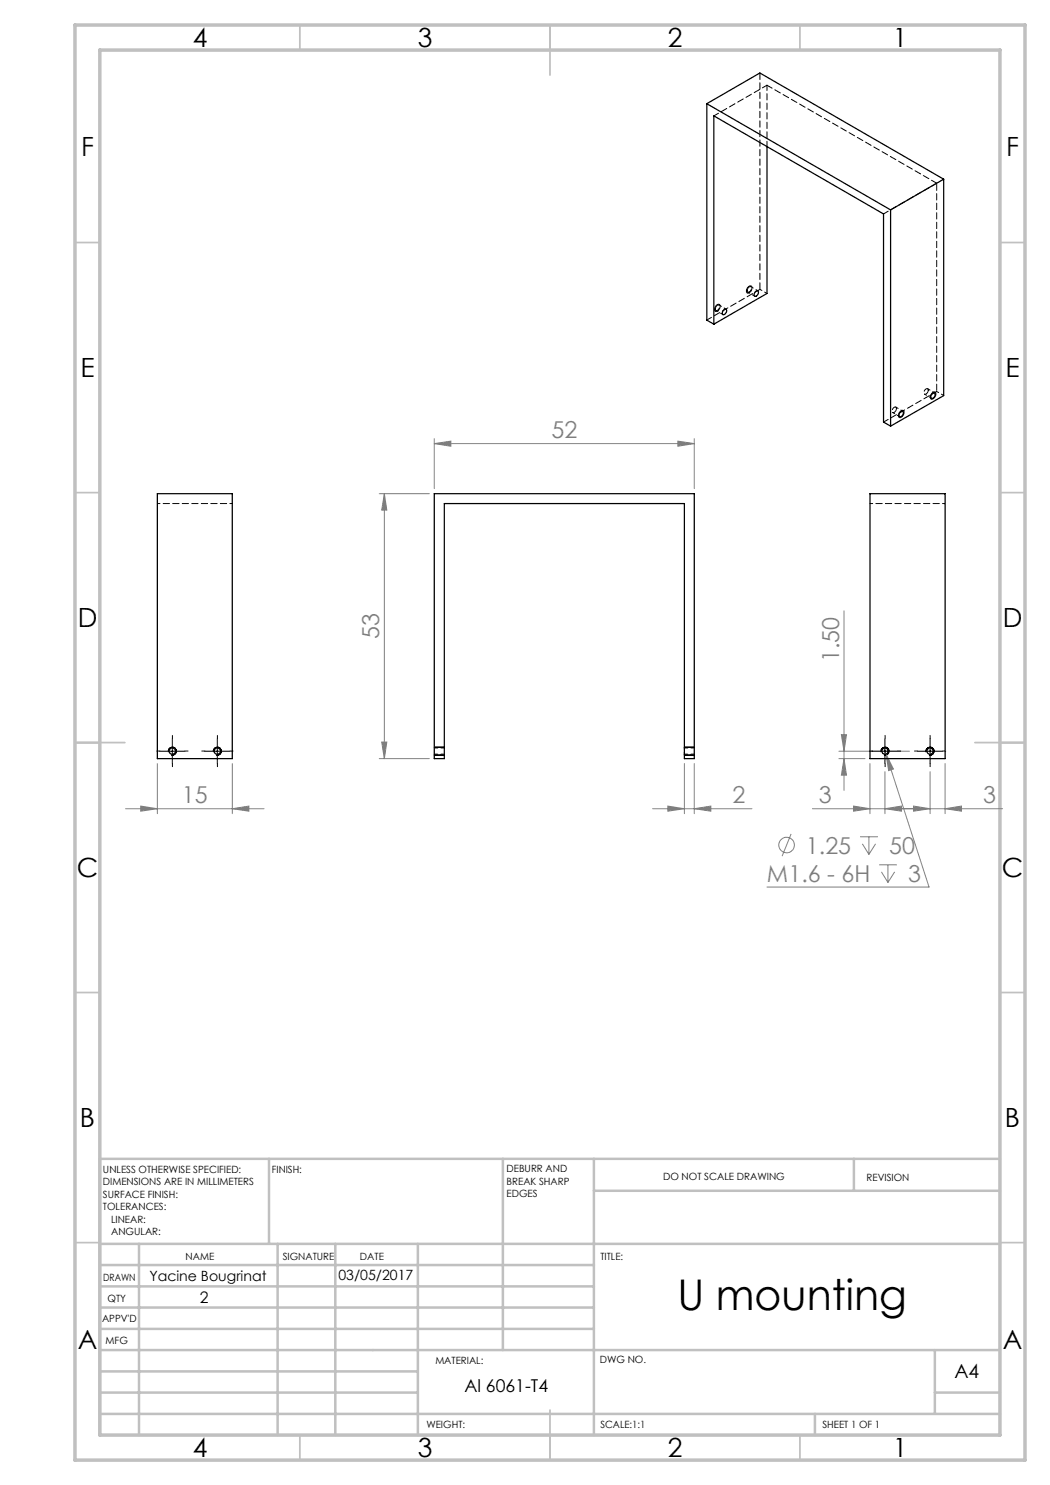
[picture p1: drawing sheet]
<svg xmlns="http://www.w3.org/2000/svg" width="210mm" height="297mm" viewBox="0 0 210 297" stroke-linecap="round" stroke-linejoin="round" font-family="sans-serif">
<g fill="none" stroke="#808080" stroke-width=".2">
<path d="M75.8 98.7h10.1M76.9 98.7l.5 3.3h-1.1zM76.9 98.7v53M86.9 88.7l3.3-.5v1zM86.9 87.7v10M86.9 88.7h52M135.6 88.2l3.3 .5-3.3 .5zM138.9 87.7v10M168.8 122.2v35.9M31.5 152.7v10M46.5 152.7v10M75.8 151.7h10.1"/>
<path d="M76.3 148.4h1.1l-.5 3.3zM136.9 152.7v10M138.9 152.7v10M167.8 151.7h5.2M167.8 150.2h14.1M168.3 146.9h1l-.5 3.3zM168.8 151.7l.5 3.3h-1zM174 152.7v10M176.8 149.6l.4 1.2M177 154.3v8.4M177.2 150.8l1.5 3-1 .3zM177.2 150.8l8.6 26.6h-32.4"/>
<path d="M186 154.3v8.4M189 152.7v10M25.1 161.7h27.7M28.2 161.2l3.3 .5-3.3 .5zM46.5 161.7l3.3-.5v1zM130.5 161.7h19.9M133.6 161.2l3.3 .5-3.3 .5zM138.9 161.7l3.3-.5v1zM158.2 166.8l-1.8 4.4M162.5 161.7h38M170.7 161.2l3.3 .5-3.3 .5zM172 167.4h3.6"/>
<path d="M172.5 168.8l1.3 2.1M173.8 167.4v3.5M175.1 168.8l-1.3 2.1M175.8 173h3.6M176.3 174.4l1.3 2.1M177 161.7l3.3-.5v1zM177.6 173v3.5M178.9 174.4l-1.3 2.1M182.7 161.2l3.3 .5-3.3 .5zM189 161.7l3.3-.5v1z"/>
<circle cx="157.3" cy="169" r="1.55"/>
</g>
<g fill="none" stroke="#000" stroke-width=".2">
<path d="M149.6 57.4a.45 .45 0 0 1 .7-.2 .45 .45 0 0 1 0 .8l-.2 .3a.47 .47 0 0 1-.6 .3 .47 .47 0 0 1-.2-.7zM143.3 61.1l.1-.2a.46 .46 0 0 1 .6 .2 .46 .46 0 0 1-.1 .6l-.2 .3a.46 .46 0 0 1-.7 .2 .46 .46 0 0 1 0-.7zM186.4 78.7a.46 .46 0 0 1 .7-.2 .46 .46 0 0 1 0 .7l-.2 .3a.46 .46 0 0 1-.7 .3 .46 .46 0 0 1-.1-.7zM180.1 82.3v-.1a.42 .42 0 0 1 .6 0 .42 .42 0 0 1 .1 .6l-.2 .3a.47 .47 0 0 1-.7 .4 .47 .47 0 0 1-.1-.8zM32 150.2h5M33.7 150.4a.8 .8 0 0 1 .7-1 .8 .8 0 0 1 .9 .9 .8 .8 0 0 1-1 .7M34.5 147.7v5M41 150.2h5M42.7 150.4a.8 .8 0 0 1 .7-1 .8 .8 0 0 1 .9 .9 .8 .8 0 0 1-1 .7M43.5 147.7v5M86.9 151h2M86.9 149.4h2"/>
<path d="M136.9 151h2M136.9 149.4h2M174.5 150.2h5M176.2 150.4a.79 .79 0 0 1 .7-1 .79 .79 0 0 1 .9 .9 .79 .79 0 0 1-1 .7M177 147.7v5M183.5 150.2h5M185.2 150.4a.79 .79 0 0 1 .7-1 .79 .79 0 0 1 .9 .9 .79 .79 0 0 1-1 .7M186 147.7v5"/>
</g>
<g fill="none" stroke="#c0c0c0" stroke-width=".35">
<path d="M60 5v5M110 5v10M160 5v5M15 48.5h5M200 48.5h5M15 98.5h5M200 98.5h5M15 148.5h10M195 148.5h10M15 198.5h5M200 198.5h5M15 248.5h5"/>
<path d="M200 248.5h5M60 287v5M110 282v10M160 287v5"/>
</g>
<g fill="none" stroke="#c0c0c0" stroke-width=".5">
<path d="M53.8 231.8v17M100.6 231.8v38.2M118.8 231.8v55.2M118.8 238.2h81.2M170.8 231.8v6.4M200 231.8h-180v55.2M20 248.8h180M20 257.3h98.8M20 253h98.8M27.8 248.8v38.2M55.5 248.8v38.2M67.1 248.8v38.2"/>
<path d="M83.6 248.8v38.2M20 265.8h98.8M20 261.5h98.8M20 278.5h63.6M20 274.3h63.6M20 270h180M187 278.5h13M187 270v12.8M20 282.8h180M163 282.8v4.2"/>
</g>
<path d="M15 5h190v287h-190zM20 10h180v277h-180z" fill="none" stroke="#c0c0c0" stroke-width=".7"/>
<g fill="none" stroke="#000" stroke-width=".2" stroke-dasharray="15.2 1.3 1.3 1.3">
<path d="M32 150.2h-.6M34.5 147.7v-.6M34.5 152.7v.6M37 150.2h.6M41 150.2h-.6M43.5 147.7v-.6M43.5 152.7v.6M46 150.2h.6M174.5 150.2h-.6M177 147.7v-.6M177 152.7v.6M179.5 150.2h.6"/>
<path d="M183.5 150.2h-.6M186 147.7v-.6M186 152.7v.6M188.5 150.2h.6"/>
</g>
<path d="M136.9 149.4v1.6" fill="none" stroke="#000" stroke-width=".2" stroke-dasharray="1.3 .6" stroke-dashoffset=".8"/>
<g fill="#808080">
<path d="M135.6 88.2l3.3 .5-3.3 .5zM86.9 88.7l3.3-.5v1zM177 161.7l3.3-.5v1zM170.7 161.2l3.3 .5-3.3 .5z"/>
<path d="M177.2 150.8l.5 3.3 1-.3zM28.2 161.2l3.3 .5-3.3 .5zM46.5 161.7l3.3-.5v1z"/>
<path d="M133.6 161.2l3.3 .5-3.3 .5zM138.9 161.7l3.3-.5v1z"/>
<path d="M76.9 98.7l.5 3.3h-1.1zM76.3 148.4h1.1l-.5 3.3zM168.3 146.9h1l-.5 3.3zM168.8 151.7l.5 3.3h-1z"/>
<path d="M182.7 161.2l3.3 .5-3.3 .5zM189 161.7l3.3-.5v1z"/>
</g>
<g fill="none" stroke="#000" stroke-width=".25">
<path d="M141.4 20.7l36.7 21.3M141.4 20.7l10.6-6.1 36.7 21.2M141.4 20.7v43.3l1.4 .8M153.4 29.3v29.4l-10.6 6.1M188.7 35.8l-10.6 6.2M188.7 35.8v43.3l-10.6 6.1M151.1 58.3a.34 .34 0 0 1 .4-.1 .34 .34 0 0 1 .2 .5 .47 .47 0 0 1-.3 .5 .47 .47 0 0 1-.6-.2zM178.1 42v43.2M142.8 64.8v-41.6l33.9 19.6v41.6l1.4 .8M144.8 61.9l.2-.1a.42 .42 0 0 1 .4 .4 .42 .42 0 0 1-.3 .4l-.2 .3a.38 .38 0 0 1-.5-.2 .38 .38 0 0 1 .2-.5zM186.5 78.7a.35 .35 0 0 1 .5 0 .35 .35 0 0 1 0 .5l-.1 .2a.41 .41 0 0 1-.6 .2 .41 .41 0 0 1 0-.7zM31.5 98.7h15v53h-15z"/>
<path d="M86.9 98.7h52v53h-2v-51h-48v51h-2zM174 98.7h15v53h-15zM180 82.5a.37 .37 0 0 1 .6-.2 .37 .37 0 0 1 0 .6l-.2 .3a.35 .35 0 0 1-.5 .1 .35 .35 0 0 1-.1-.5z"/>
<circle cx="34.5" cy="150.2" r=".63"/>
<circle cx="43.5" cy="150.2" r=".63"/>
<circle cx="177" cy="150.2" r=".62"/>
<circle cx="186" cy="150.2" r=".62"/>
</g>
<path d="M86.9 150.8h2M88.9 149.6h-2M136.9 150.8h2M138.9 149.6h-2" fill="none" stroke="#000" stroke-width=".2" stroke-dasharray="1.3 .6" stroke-dashoffset=".6"/>
<path d="M149.5 58.4l1.5 .8M151.6 58.2l-1.4-.9M152 57.9l1.4 .8M143.2 62.1l1.4 .8M145.2 61.8l-1.4-.8M184.9 78.8l1.4 .8M186.9 78.6l-1.4-.9M187.3 78.3l1.5 .8M178.5 82.5l1.5 .8M180.6 82.2l-1.4-.8M46.5 100.7h-15M174 100.7h15" fill="none" stroke="#000" stroke-width=".2" stroke-dasharray="1.3 .6" stroke-dashoffset=".8"/>
<path d="M142.8 23.2l10.6-6.2M153.4 29.3v-12.3M176.7 42.8l10.6-6.2M141.4 64l10.6-6.1M176.7 84.4l10.6-6.1" fill="none" stroke="#000" stroke-width=".2" stroke-dasharray="1.3 .6" stroke-dashoffset=".2"/>
<path d="M153.4 17l33.9 19.6" fill="none" stroke="#000" stroke-width=".2" stroke-dasharray="1.3 .6" stroke-dashoffset=".1"/>
<path d="M187.3 36.6v41.7" fill="none" stroke="#000" stroke-width=".2" stroke-dasharray="1.3 .6" stroke-dashoffset="-.2"/>
<path d="M152 14.6v43.3M149.4 58.1a.64 .64 0 0 1 .9-.7 .71 .71 0 0 1-.8 1l-.1-.3M143.1 61.8a.64 .64 0 0 1 .8-.7 .71 .71 0 0 1-.8 .9v-.2M185.7 78a.64 .64 0 0 1-.9 .7 .71 .71 0 0 1 .8-.9l.1 .2M179.3 81.7a.64 .64 0 0 1-.8 .7 .71 .71 0 0 1 .7-.9l.1 .2" fill="none" stroke="#000" stroke-width=".2" stroke-dasharray="1.3 .6"/>
<text font-size="8.5" x="135.5" y="261.9">U mounting</text>
<g font-size="5.3">
<text x="38.5" y="9.5">4</text>
<text x="83.5" y="9.5">3</text>
<text x="133.6" y="9.5">2</text>
<text x="178.6" y="9.5">1</text>
<text x="16.2" y="31.3">F</text>
<text x="201.2" y="31.3">F</text>
<text x="16.1" y="75.5">E</text>
<text x="201.1" y="75.5">E</text>
<text x="15.5" y="125.5">D</text>
<text x="200.5" y="125.5">D</text>
<text x="15.4" y="175.5">C</text>
<text x="200.4" y="175.5">C</text>
<text x="16" y="225.5">B</text>
<text x="201" y="225.5">B</text>
<text x="15.5" y="269.8">A</text>
<text x="200.5" y="269.8">A</text>
<text x="38.5" y="291.5">4</text>
<text x="83.5" y="291.5">3</text>
<text x="133.6" y="291.5">2</text>
<text x="178.6" y="291.5">1</text>
</g>
<g font-size="4.7" fill="#808080">
<text x="110.3" y="87.7">52</text>
<text x="75.9" y="127.8" transform="rotate(-90 75.9 127.8)">53</text>
<text x="167.8" y="132.5" transform="rotate(-90 167.8 132.5)">1.50</text>
<text x="36.4" y="160.7">15</text>
<text x="146.5" y="160.7">2</text>
<text x="163.8" y="160.7">3</text>
<text x="196.7" y="160.7">3</text>
<text x="161.2" y="170.7">1.25</text>
<text x="177.8" y="170.7">50</text>
<text x="153.4" y="176.3">M1.6 - 6H</text>
<text x="181.6" y="176.3">3</text>
</g>
<text font-size="3.9" x="190.9" y="275.5">A4</text>
<text font-size="3.5" x="92.9" y="278.4">Al 6061-T4</text>
<text font-size="3.2" x="40" y="260.7">2</text>
<g font-size="2.8">
<text x="29.9" y="256.1">Yacine Bougrinat</text>
<text x="67.7" y="256">03/05/2017</text>
</g>
<g font-size="2">
<text x="20.6" y="234.6">UNLESS OTHERWISE SPECIFIED:</text>
<text x="20.6" y="237.1">DIMENSIONS ARE IN MILLIMETERS</text>
<text x="20.6" y="239.6">SURFACE FINISH:</text>
<text x="54.4" y="234.6">FINISH:</text>
<text x="101.3" y="234.5">DEBURR AND</text>
<text x="101.3" y="237">BREAK SHARP</text>
<text x="101.3" y="239.5">EDGES</text>
<text x="132.6" y="236">DO NOT SCALE DRAWING</text>
<text x="173.3" y="236.2">REVISION</text>
<text x="20.6" y="242.1">TOLERANCES:</text>
<text x="22.2" y="244.6">LINEAR:</text>
<text x="22.2" y="247.1">ANGULAR:</text>
<text x="37.1" y="251.9">NAME</text>
<text x="56.5" y="251.9">SIGNATURE</text>
<text x="72" y="251.9">DATE</text>
<text x="120.1" y="251.9">TITLE:</text>
<text x="20.6" y="256.1">DRAWN</text>
<text x="21.5" y="260.3">QTY</text>
<text x="20.4" y="264.4">APPV'D</text>
<text x="21.1" y="268.8">MFG</text>
<text x="87.1" y="272.9">MATERIAL:</text>
<text x="120" y="272.5">DWG NO.</text>
<text x="85.3" y="285.6">WEIGHT:</text>
<text x="120.1" y="285.6">SCALE:1:1</text>
<text x="164.5" y="285.6">SHEET 1 OF 1</text>
</g>
</svg>
